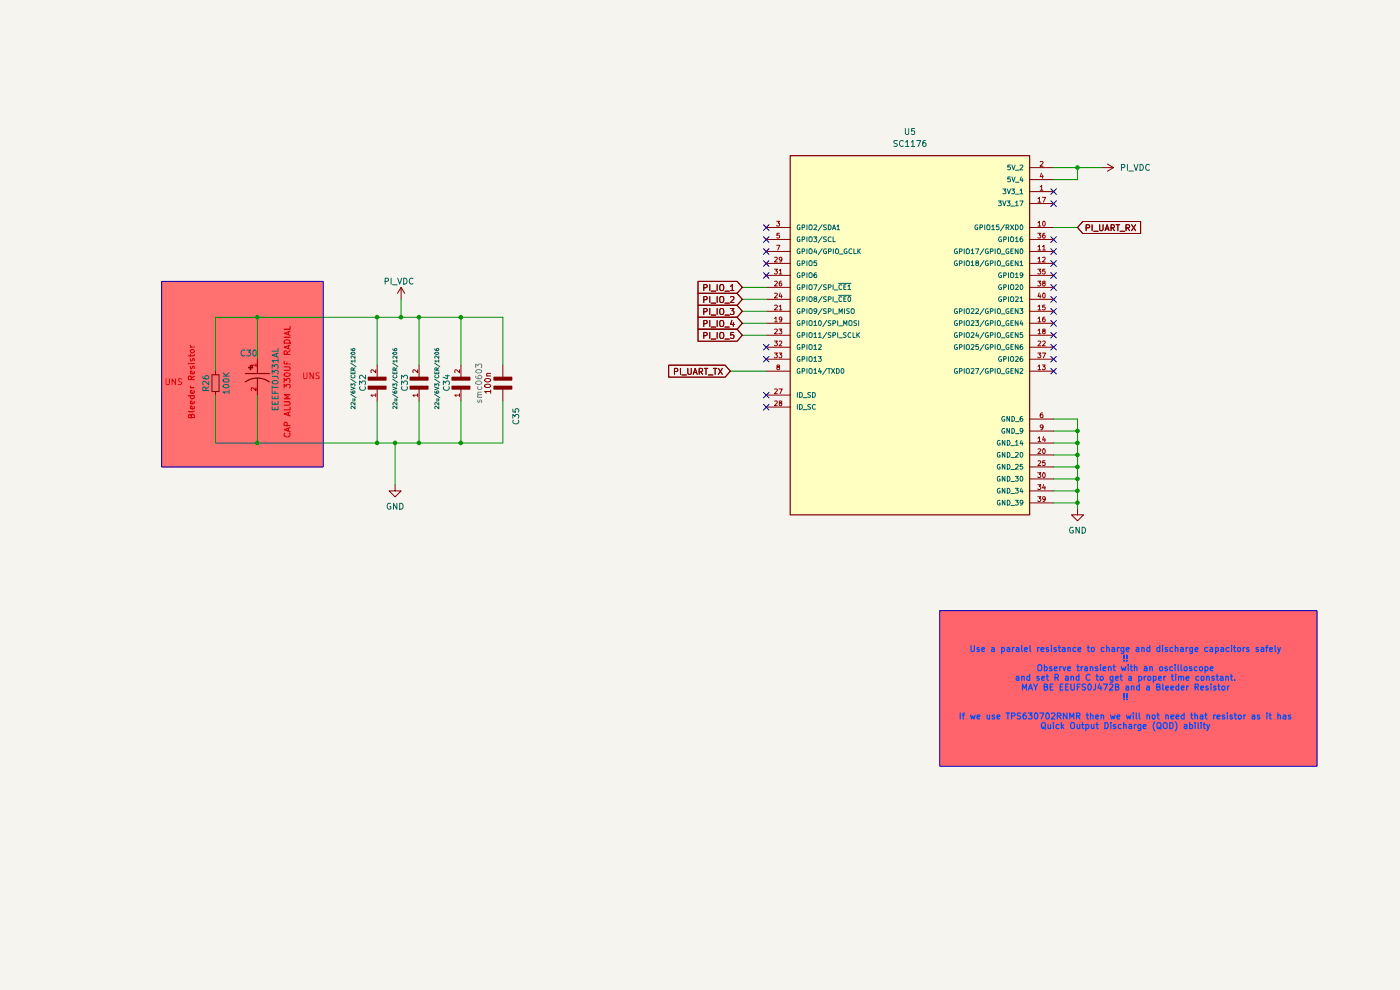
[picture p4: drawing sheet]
(kicad_sch
 (version 20250114)
 (generator "eeschema")
 (generator_version "9.0")
 (paper "A4")
 (title_block
  (title "bb_pi_cry")
  (date "2025-10-02")
  (rev "V0")
  (company "Buybuddy Co")
  (comment 1 "Carrier Board for Raspberry Pi Zero 2W"))
 (lib_symbols
  (symbol "CAP_100n_0603_1"
   (pin_numbers (hide yes))
   (pin_names (hide yes)) (exclude_from_sim no) (in_bom yes) (on_board yes)
   (property "Reference" "C" (at 0 3.81 0) (effects (font (size 1.27 1.27))))
   (property "Value" "100n" (at 1.27 -3.175 0) (effects (font (size 1.27 1.27))))
   (property "Footprint" "ANTC1608X90N:ANTC1608X90N" (at 0 0 0) (effects (font (size 1.27 1.27)) (hide yes)))
   (property "Datasheet" "" (at 0 0 0) (effects (font (size 1.27 1.27)) (hide yes)))
   (property "Description" "" (at 0 0 0) (effects (font (size 1.27 1.27)) (hide yes)))
   (symbol "CAP_100n_0603_1_0_0"
    (rectangle (start 0 -1.905) (end 0.635 1.905) (stroke (width 0.1) (type default)) (fill (type outline)))
    (rectangle (start 1.905 1.905) (end 2.54 -1.905) (stroke (width 0.1) (type default)) (fill (type outline)))
    (pin passive line (at -2.54 0 0) (length 2.54) (name "~" (effects (font (size 1.016 1.016)))) (number "2" (effects (font (size 1.016 1.016)))))
    (pin passive line (at 5.08 0 180) (length 2.54) (name "~" (effects (font (size 1.016 1.016)))) (number "1" (effects (font (size 1.016 1.016))))))
   (symbol "CAP_100n_0603_1_1_1"
    (text "100n\n" (at 1.27 -3.175 0) (effects (font (size 1.27 1.27))))
    (text "smc0603" (at 1.27 -5.08 0) (effects (font (size 1.27 1.27) (color 125 125 125 1)))))
   (embedded_fonts no))
  (symbol "Device:R_Small"
   (pin_numbers (hide yes))
   (pin_names
    (offset 0.254) (hide yes)) (exclude_from_sim no) (in_bom yes) (on_board yes)
   (property "Reference" "R" (at 0.762 0.508 0) (effects (font (size 1.27 1.27)) (justify left)))
   (property "Value" "R_Small" (at 0.762 -1.016 0) (effects (font (size 1.27 1.27)) (justify left)))
   (property "Footprint" "" (at 0 0 0) (effects (font (size 1.27 1.27)) (hide yes)))
   (property "Datasheet" "~" (at 0 0 0) (effects (font (size 1.27 1.27)) (hide yes)))
   (property "Description" "Resistor, small symbol" (at 0 0 0) (effects (font (size 1.27 1.27)) (hide yes)))
   (symbol "R_Small_0_1"
    (rectangle (start -0.762 1.778) (end 0.762 -1.778) (stroke (width 0.2032) (type default)) (fill (type none))))
   (symbol "R_Small_1_1"
    (pin passive line (at 0 2.54 270) (length 0.762) (name "~" (effects (font (size 1.27 1.27)))) (number "1" (effects (font (size 1.27 1.27)))))
    (pin passive line (at 0 -2.54 90) (length 0.762) (name "~" (effects (font (size 1.27 1.27)))) (number "2" (effects (font (size 1.27 1.27))))))
   (embedded_fonts no))
  (symbol "Epts_Sensor_CMP:10u/6V3/CER/0805"
   (pin_names
    (offset 1.016)) (exclude_from_sim no) (in_bom yes) (on_board yes)
   (property "Reference" "C" (at -0.762 2.54 0) (effects (font (size 1.27 1.27)) (justify left bottom)))
   (property "Value" "10u/6V3/CER/0805" (at -5.08 -3.556 0) (effects (font (size 0.85 0.85)) (justify left bottom)))
   (property "Footprint" "CL21A106KQFNNNE:CAPC2012X140N" (at 0 0 0) (effects (font (size 1.27 1.27)) (justify bottom) (hide yes)))
   (property "Datasheet" "" (at 0 0 0) (effects (font (size 1.27 1.27)) (hide yes)))
   (property "Description" "" (at 0 0 0) (effects (font (size 1.27 1.27)) (justify bottom) (hide yes)))
   (property "MF" "" (at 0 0 0) (effects (font (size 1.27 1.27)) (justify bottom) (hide yes)))
   (property "Package" "" (at 0 0 0) (effects (font (size 1.27 1.27)) (justify bottom) (hide yes)))
   (property "Price" "" (at 0 0 0) (effects (font (size 1.27 1.27)) (justify bottom) (hide yes)))
   (property "SnapEDA_Link" "" (at 0 0 0) (effects (font (size 1.27 1.27)) (justify bottom) (hide yes)))
   (property "MP" "" (at 0 0 0) (effects (font (size 1.27 1.27)) (justify bottom) (hide yes)))
   (property "Purchase-URL" "" (at 0 0 0) (effects (font (size 1.27 1.27)) (justify bottom) (hide yes)))
   (property "Availability" "" (at 0 0 0) (effects (font (size 1.27 1.27)) (justify bottom) (hide yes)))
   (property "Check_prices" "" (at 0 0 0) (effects (font (size 1.27 1.27)) (justify bottom) (hide yes)))
   (symbol "10u/6V3/CER/0805_0_0"
    (rectangle (start 0 -1.905) (end 0.635 1.905) (stroke (width 0.1) (type default)) (fill (type outline)))
    (rectangle (start 1.905 -1.905) (end 2.54 1.905) (stroke (width 0.1) (type default)) (fill (type outline)))
    (pin passive line (at -2.54 0 0) (length 2.54) (name "~" (effects (font (size 1.016 1.016)))) (number "2" (effects (font (size 1.016 1.016)))))
    (pin passive line (at 5.08 0 180) (length 2.54) (name "~" (effects (font (size 1.016 1.016)))) (number "1" (effects (font (size 1.016 1.016))))))
   (embedded_fonts no))
  (symbol "RadialCap:EEEFTA471XAP"
   (pin_names
    (offset 1.016)) (exclude_from_sim no) (in_bom yes) (on_board yes)
   (property "Reference" "C" (at -2.54 3.81 0) (effects (font (size 1.27 1.27)) (justify left bottom)))
   (property "Value" "EEEFTA471XAP" (at -2.54 -5.08 0) (effects (font (size 1.27 1.27)) (justify left bottom)))
   (property "Footprint" "EEEFTA471XAP:CAP_EEEFTA471XAP" (at 0 0 0) (effects (font (size 1.27 1.27)) (justify bottom) (hide yes)))
   (property "Datasheet" "" (at 0 0 0) (effects (font (size 1.27 1.27)) (hide yes)))
   (property "Description" "" (at 0 0 0) (effects (font (size 1.27 1.27)) (hide yes)))
   (property "MF" "Panasonic" (at 0 0 0) (effects (font (size 1.27 1.27)) (justify bottom) (hide yes)))
   (property "MAXIMUM_PACKAGE_HEIGHT" "7.7mm" (at 0 0 0) (effects (font (size 1.27 1.27)) (justify bottom) (hide yes)))
   (property "Package" "RADIAL-2 Panasonic" (at 0 0 0) (effects (font (size 1.27 1.27)) (justify bottom) (hide yes)))
   (property "Price" "None" (at 0 0 0) (effects (font (size 1.27 1.27)) (justify bottom) (hide yes)))
   (property "Check_prices" "https://www.snapeda.com/parts/EEEFTA471XAP/Panasonic/view-part/?ref=eda" (at 0 0 0) (effects (font (size 1.27 1.27)) (justify bottom) (hide yes)))
   (property "STANDARD" "Manufacturer Recommendations" (at 0 0 0) (effects (font (size 1.27 1.27)) (justify bottom) (hide yes)))
   (property "PARTREV" "10-Oct-19" (at 0 0 0) (effects (font (size 1.27 1.27)) (justify bottom) (hide yes)))
   (property "SnapEDA_Link" "https://www.snapeda.com/parts/EEEFTA471XAP/Panasonic/view-part/?ref=snap" (at 0 0 0) (effects (font (size 1.27 1.27)) (justify bottom) (hide yes)))
   (property "MP" "EEEFTA471XAP" (at 0 0 0) (effects (font (size 1.27 1.27)) (justify bottom) (hide yes)))
   (property "Description_1" "470uF 10V dc ALUM Electrolytic Capacitor D8,FT SMD Series 2000h 6.3(Dia.)x7.7mm | Panasonic Electronic Components EEEFTA471XAP" (at 0 0 0) (effects (font (size 1.27 1.27)) (justify bottom) (hide yes)))
   (property "Availability" "In Stock" (at 0 0 0) (effects (font (size 1.27 1.27)) (justify bottom) (hide yes)))
   (property "MANUFACTURER" "Panasonic" (at 0 0 0) (effects (font (size 1.27 1.27)) (justify bottom) (hide yes)))
   (symbol "EEEFTA471XAP_0_0"
    (rectangle (start -1.173 -1.532) (end -0.284 -1.405) (stroke (width 0.1) (type default)) (fill (type outline)))
    (rectangle (start -0.792 -1.913) (end -0.665 -1.024) (stroke (width 0.1) (type default)) (fill (type outline)))
    (polyline (pts (xy 0 0) (xy 0.508 0)) (stroke (width 0.1524) (type default)) (fill (type none)))
    (polyline (pts (xy 0.508 2.54) (xy 0.508 0)) (stroke (width 0.254) (type default)) (fill (type none)))
    (polyline (pts (xy 0.508 0) (xy 0.508 -2.54)) (stroke (width 0.254) (type default)) (fill (type none)))
    (polyline (pts (xy 2.54 0) (xy 1.524 0)) (stroke (width 0.1524) (type default)) (fill (type none)))
    (arc (start 2.286 -2.54) (mid 1.4851 0) (end 2.286 2.54) (stroke (width 0.254) (type default)) (fill (type none)))
    (pin passive line (at -2.54 0 0) (length 2.54) (name "~" (effects (font (size 1.016 1.016)))) (number "1" (effects (font (size 1.016 1.016)))))
    (pin passive line (at 5.08 0 180) (length 2.54) (name "~" (effects (font (size 1.016 1.016)))) (number "2" (effects (font (size 1.016 1.016))))))
   (embedded_fonts no))
  (symbol "power:+VSW"
   (power)
   (pin_names
    (offset 0)) (exclude_from_sim no) (in_bom yes) (on_board yes)
   (property "Reference" "#PWR" (at 0 -3.81 0) (effects (font (size 1.27 1.27)) (hide yes)))
   (property "Value" "+VSW" (at 0 3.556 0) (effects (font (size 1.27 1.27))))
   (property "Footprint" "" (at 0 0 0) (effects (font (size 1.27 1.27)) (hide yes)))
   (property "Datasheet" "" (at 0 0 0) (effects (font (size 1.27 1.27)) (hide yes)))
   (property "Description" "Power symbol creates a global label with name \"+VSW\"" (at 0 0 0) (effects (font (size 1.27 1.27)) (hide yes)))
   (symbol "+VSW_0_1"
    (polyline (pts (xy -0.762 1.27) (xy 0 2.54)) (stroke (width 0) (type default)) (fill (type none)))
    (polyline (pts (xy 0 2.54) (xy 0.762 1.27)) (stroke (width 0) (type default)) (fill (type none)))
    (polyline (pts (xy 0 0) (xy 0 2.54)) (stroke (width 0) (type default)) (fill (type none))))
   (symbol "+VSW_1_1"
    (pin power_in line (at 0 0 90) (length 0) (hide yes) (name "+VSW" (effects (font (size 1.27 1.27)))) (number "1" (effects (font (size 1.27 1.27))))))
   (embedded_fonts no))
  (symbol "power:GND"
   (power)
   (pin_names
    (offset 0)) (exclude_from_sim no) (in_bom yes) (on_board yes)
   (property "Reference" "#PWR" (at 0 -6.35 0) (effects (font (size 1.27 1.27)) (hide yes)))
   (property "Value" "GND" (at 0 -3.81 0) (effects (font (size 1.27 1.27))))
   (property "Footprint" "" (at 0 0 0) (effects (font (size 1.27 1.27)) (hide yes)))
   (property "Datasheet" "" (at 0 0 0) (effects (font (size 1.27 1.27)) (hide yes)))
   (property "Description" "Power symbol creates a global label with name \"GND\" , ground" (at 0 0 0) (effects (font (size 1.27 1.27)) (hide yes)))
   (symbol "GND_0_1"
    (polyline (pts (xy 0 0) (xy 0 -1.27) (xy 1.27 -1.27) (xy 0 -2.54) (xy -1.27 -1.27) (xy 0 -1.27)) (stroke (width 0) (type default)) (fill (type none))))
   (symbol "GND_1_1"
    (pin power_in line (at 0 0 270) (length 0) (hide yes) (name "GND" (effects (font (size 1.27 1.27)))) (number "1" (effects (font (size 1.27 1.27))))))
   (embedded_fonts no))
  (symbol "raspberry:SC1176"
   (pin_names
    (offset 1.016)) (exclude_from_sim no) (in_bom yes) (on_board yes)
   (property "Reference" "U" (at -25.42 39.3962 0) (effects (font (size 1.27 1.27)) (justify left bottom)))
   (property "Value" "SC1176" (at -25.4191 -40.6687 0) (effects (font (size 1.27 1.27)) (justify left bottom)))
   (property "Footprint" "SC1176:MODULE_SC1176" (at 0 0 0) (effects (font (size 1.27 1.27)) (justify bottom) (hide yes)))
   (property "Datasheet" "" (at 0 0 0) (effects (font (size 1.27 1.27)) (hide yes)))
   (property "Description" "" (at 0 0 0) (effects (font (size 1.27 1.27)) (hide yes)))
   (property "MF" "Raspberry Pi" (at 0 0 0) (effects (font (size 1.27 1.27)) (justify bottom) (hide yes)))
   (property "Description_1" "The Raspberry Pi Zero 2 W SC1176 single board computer features a 1GHz quad-core Broadcom BCM2710A1 Arm Cortex-A53 processor and 512MB of RAM, making it a powerful solution for embedded computing applications. With 40 digital I/O lines and multiple expansion options including Bluetooth 4.2, BLE, HAT GPIO, and LAN, this SBC offers extensive connectivity and flexibility. Its compact size of 2.600 x 1.180 (66.04mm x 29.97mm) makes it ideal for space-constrained projects. Video outputs include Composite and HDMI, and it features a microSD storage interface and a USB 2.0 OTG port." (at 0 0 0) (effects (font (size 1.27 1.27)) (justify bottom) (hide yes)))
   (property "Package" "None" (at 0 0 0) (effects (font (size 1.27 1.27)) (justify bottom) (hide yes)))
   (property "Price" "None" (at 0 0 0) (effects (font (size 1.27 1.27)) (justify bottom) (hide yes)))
   (property "Check_prices" "https://www.snapeda.com/parts/SC1176/Raspberry+Pi/view-part/?ref=eda" (at 0 0 0) (effects (font (size 1.27 1.27)) (justify bottom) (hide yes)))
   (property "STANDARD" "Manufacturer Recommendations" (at 0 0 0) (effects (font (size 1.27 1.27)) (justify bottom) (hide yes)))
   (property "PARTREV" "April 2024" (at 0 0 0) (effects (font (size 1.27 1.27)) (justify bottom) (hide yes)))
   (property "SnapEDA_Link" "https://www.snapeda.com/parts/SC1176/Raspberry+Pi/view-part/?ref=snap" (at 0 0 0) (effects (font (size 1.27 1.27)) (justify bottom) (hide yes)))
   (property "MP" "SC1176" (at 0 0 0) (effects (font (size 1.27 1.27)) (justify bottom) (hide yes)))
   (property "Availability" "In Stock" (at 0 0 0) (effects (font (size 1.27 1.27)) (justify bottom) (hide yes)))
   (property "MANUFACTURER" "Raspberry Pi" (at 0 0 0) (effects (font (size 1.27 1.27)) (justify bottom) (hide yes)))
   (symbol "SC1176_0_0"
    (rectangle (start -25.4 -38.1) (end 25.4 38.1) (stroke (width 0.254) (type default)) (fill (type background)))
    (pin bidirectional line (at -30.48 22.86 0) (length 5.08) (name "GPIO2/SDA1" (effects (font (size 1.016 1.016)))) (number "3" (effects (font (size 1.016 1.016)))))
    (pin bidirectional line (at -30.48 20.32 0) (length 5.08) (name "GPIO3/SCL" (effects (font (size 1.016 1.016)))) (number "5" (effects (font (size 1.016 1.016)))))
    (pin bidirectional line (at -30.48 17.78 0) (length 5.08) (name "GPIO4/GPIO_GCLK" (effects (font (size 1.016 1.016)))) (number "7" (effects (font (size 1.016 1.016)))))
    (pin bidirectional line (at -30.48 15.24 0) (length 5.08) (name "GPIO5" (effects (font (size 1.016 1.016)))) (number "29" (effects (font (size 1.016 1.016)))))
    (pin bidirectional line (at -30.48 12.7 0) (length 5.08) (name "GPIO6" (effects (font (size 1.016 1.016)))) (number "31" (effects (font (size 1.016 1.016)))))
    (pin bidirectional line (at -30.48 10.16 0) (length 5.08) (name "GPIO7/SPI_~{CE1}" (effects (font (size 1.016 1.016)))) (number "26" (effects (font (size 1.016 1.016)))))
    (pin bidirectional line (at -30.48 7.62 0) (length 5.08) (name "GPIO8/SPI_~{CE0}" (effects (font (size 1.016 1.016)))) (number "24" (effects (font (size 1.016 1.016)))))
    (pin bidirectional line (at -30.48 5.08 0) (length 5.08) (name "GPIO9/SPI_MISO" (effects (font (size 1.016 1.016)))) (number "21" (effects (font (size 1.016 1.016)))))
    (pin bidirectional line (at -30.48 2.54 0) (length 5.08) (name "GPIO10/SPI_MOSI" (effects (font (size 1.016 1.016)))) (number "19" (effects (font (size 1.016 1.016)))))
    (pin bidirectional line (at -30.48 0 0) (length 5.08) (name "GPIO11/SPI_SCLK" (effects (font (size 1.016 1.016)))) (number "23" (effects (font (size 1.016 1.016)))))
    (pin bidirectional line (at -30.48 -2.54 0) (length 5.08) (name "GPIO12" (effects (font (size 1.016 1.016)))) (number "32" (effects (font (size 1.016 1.016)))))
    (pin bidirectional line (at -30.48 -5.08 0) (length 5.08) (name "GPIO13" (effects (font (size 1.016 1.016)))) (number "33" (effects (font (size 1.016 1.016)))))
    (pin bidirectional line (at -30.48 -7.62 0) (length 5.08) (name "GPIO14/TXD0" (effects (font (size 1.016 1.016)))) (number "8" (effects (font (size 1.016 1.016)))))
    (pin bidirectional line (at -30.48 -12.7 0) (length 5.08) (name "ID_SD" (effects (font (size 1.016 1.016)))) (number "27" (effects (font (size 1.016 1.016)))))
    (pin bidirectional line (at -30.48 -15.24 0) (length 5.08) (name "ID_SC" (effects (font (size 1.016 1.016)))) (number "28" (effects (font (size 1.016 1.016)))))
    (pin power_in line (at 30.48 35.56 180) (length 5.08) (name "5V_2" (effects (font (size 1.016 1.016)))) (number "2" (effects (font (size 1.016 1.016)))))
    (pin power_in line (at 30.48 33.02 180) (length 5.08) (name "5V_4" (effects (font (size 1.016 1.016)))) (number "4" (effects (font (size 1.016 1.016)))))
    (pin power_in line (at 30.48 30.48 180) (length 5.08) (name "3V3_1" (effects (font (size 1.016 1.016)))) (number "1" (effects (font (size 1.016 1.016)))))
    (pin power_in line (at 30.48 27.94 180) (length 5.08) (name "3V3_17" (effects (font (size 1.016 1.016)))) (number "17" (effects (font (size 1.016 1.016)))))
    (pin bidirectional line (at 30.48 22.86 180) (length 5.08) (name "GPIO15/RXD0" (effects (font (size 1.016 1.016)))) (number "10" (effects (font (size 1.016 1.016)))))
    (pin bidirectional line (at 30.48 20.32 180) (length 5.08) (name "GPIO16" (effects (font (size 1.016 1.016)))) (number "36" (effects (font (size 1.016 1.016)))))
    (pin bidirectional line (at 30.48 17.78 180) (length 5.08) (name "GPIO17/GPIO_GEN0" (effects (font (size 1.016 1.016)))) (number "11" (effects (font (size 1.016 1.016)))))
    (pin bidirectional line (at 30.48 15.24 180) (length 5.08) (name "GPIO18/GPIO_GEN1" (effects (font (size 1.016 1.016)))) (number "12" (effects (font (size 1.016 1.016)))))
    (pin bidirectional line (at 30.48 12.7 180) (length 5.08) (name "GPIO19" (effects (font (size 1.016 1.016)))) (number "35" (effects (font (size 1.016 1.016)))))
    (pin bidirectional line (at 30.48 10.16 180) (length 5.08) (name "GPIO20" (effects (font (size 1.016 1.016)))) (number "38" (effects (font (size 1.016 1.016)))))
    (pin bidirectional line (at 30.48 7.62 180) (length 5.08) (name "GPIO21" (effects (font (size 1.016 1.016)))) (number "40" (effects (font (size 1.016 1.016)))))
    (pin bidirectional line (at 30.48 5.08 180) (length 5.08) (name "GPIO22/GPIO_GEN3" (effects (font (size 1.016 1.016)))) (number "15" (effects (font (size 1.016 1.016)))))
    (pin bidirectional line (at 30.48 2.54 180) (length 5.08) (name "GPIO23/GPIO_GEN4" (effects (font (size 1.016 1.016)))) (number "16" (effects (font (size 1.016 1.016)))))
    (pin bidirectional line (at 30.48 0 180) (length 5.08) (name "GPIO24/GPIO_GEN5" (effects (font (size 1.016 1.016)))) (number "18" (effects (font (size 1.016 1.016)))))
    (pin bidirectional line (at 30.48 -2.54 180) (length 5.08) (name "GPIO25/GPIO_GEN6" (effects (font (size 1.016 1.016)))) (number "22" (effects (font (size 1.016 1.016)))))
    (pin bidirectional line (at 30.48 -5.08 180) (length 5.08) (name "GPIO26" (effects (font (size 1.016 1.016)))) (number "37" (effects (font (size 1.016 1.016)))))
    (pin bidirectional line (at 30.48 -7.62 180) (length 5.08) (name "GPIO27/GPIO_GEN2" (effects (font (size 1.016 1.016)))) (number "13" (effects (font (size 1.016 1.016)))))
    (pin power_in line (at 30.48 -17.78 180) (length 5.08) (name "GND_6" (effects (font (size 1.016 1.016)))) (number "6" (effects (font (size 1.016 1.016)))))
    (pin power_in line (at 30.48 -20.32 180) (length 5.08) (name "GND_9" (effects (font (size 1.016 1.016)))) (number "9" (effects (font (size 1.016 1.016)))))
    (pin power_in line (at 30.48 -22.86 180) (length 5.08) (name "GND_14" (effects (font (size 1.016 1.016)))) (number "14" (effects (font (size 1.016 1.016)))))
    (pin power_in line (at 30.48 -25.4 180) (length 5.08) (name "GND_20" (effects (font (size 1.016 1.016)))) (number "20" (effects (font (size 1.016 1.016)))))
    (pin power_in line (at 30.48 -27.94 180) (length 5.08) (name "GND_25" (effects (font (size 1.016 1.016)))) (number "25" (effects (font (size 1.016 1.016)))))
    (pin power_in line (at 30.48 -30.48 180) (length 5.08) (name "GND_30" (effects (font (size 1.016 1.016)))) (number "30" (effects (font (size 1.016 1.016)))))
    (pin power_in line (at 30.48 -33.02 180) (length 5.08) (name "GND_34" (effects (font (size 1.016 1.016)))) (number "34" (effects (font (size 1.016 1.016)))))
    (pin power_in line (at 30.48 -35.56 180) (length 5.08) (name "GND_39" (effects (font (size 1.016 1.016)))) (number "39" (effects (font (size 1.016 1.016))))))
   (embedded_fonts no)))
 (rectangle
  (start 199.39 129.54)
  (end 279.4 162.56)
  (stroke (width 0) (type solid))
  (fill (type color) (color 255 99 107 1)))
 (rectangle
  (start 34.29 59.69)
  (end 68.58 99.06)
  (stroke (width 0) (type solid))
  (fill (type color) (color 255 112 112 1)))
 (text "CAP ALUM 330UF RADIAL"
  (exclude_from_sim no)
  (at 60.96 81.28 90)
  (effects (font (size 1.27 1.27) (thickness 0.254)
    (bold yes) (color 255 1 17 1))))
 (text "Use a paralel resistance to charge and discharge capacitors safely\n!!\nObserve transient with an oscilloscope\nand set R and C to get a proper time constant.\nMAY BE EEUFS0J472B and a Bleeder Resistor\n!!\n\nIf we use TPS630702RNMR then we will not need that resistor as it has\nQuick Output Discharge (QOD) ability"
  (exclude_from_sim no)
  (at 238.76 146.05 0)
  (effects (font (size 1.27 1.27) (thickness 0.254)
    (bold yes) (color 0 79 255 1))))
 (text "UNS"
  (exclude_from_sim no)
  (at 36.83 81.28 0)
  (effects (font (size 1.27 1.27) (color 255 12 18 1))))
 (text "Bleeder Resistor"
  (exclude_from_sim no)
  (at 40.64 81.28 90)
  (effects (font (size 1.27 1.27) (thickness 0.254)
    (bold yes) (color 255 1 17 1))))
 (text "UNS"
  (exclude_from_sim no)
  (at 66.04 80.01 0)
  (effects (font (size 1.27 1.27) (color 255 12 18 1))))
 (junction
  (at 97.79 67.31)
  (diameter 0)
  (color 0 0 0 0))
 (junction
  (at 228.6 101.6)
  (diameter 0)
  (color 0 0 0 0))
 (junction
  (at 80.01 67.31)
  (diameter 0)
  (color 0 0 0 0))
 (junction
  (at 228.6 35.56)
  (diameter 0)
  (color 0 0 0 0))
 (junction
  (at 97.79 93.98)
  (diameter 0)
  (color 0 0 0 0))
 (junction
  (at 228.6 104.14)
  (diameter 0)
  (color 0 0 0 0))
 (junction
  (at 88.9 67.31)
  (diameter 0)
  (color 0 0 0 0))
 (junction
  (at 54.61 67.31)
  (diameter 0)
  (color 0 0 0 0))
 (junction
  (at 228.6 93.98)
  (diameter 0)
  (color 0 0 0 0))
 (junction
  (at 228.6 106.68)
  (diameter 0)
  (color 0 0 0 0))
 (junction
  (at 88.9 93.98)
  (diameter 0)
  (color 0 0 0 0))
 (junction
  (at 83.82 93.98)
  (diameter 0)
  (color 0 0 0 0))
 (junction
  (at 228.6 91.44)
  (diameter 0)
  (color 0 0 0 0))
 (junction
  (at 54.61 93.98)
  (diameter 0)
  (color 0 0 0 0))
 (junction
  (at 85.09 67.31)
  (diameter 0)
  (color 0 0 0 0))
 (junction
  (at 228.6 99.06)
  (diameter 0)
  (color 0 0 0 0))
 (junction
  (at 228.6 96.52)
  (diameter 0)
  (color 0 0 0 0))
 (junction
  (at 80.01 93.98)
  (diameter 0)
  (color 0 0 0 0))
 (no_connect
  (at 223.52 60.96))
 (no_connect
  (at 223.52 40.64))
 (no_connect
  (at 162.56 50.8))
 (no_connect
  (at 162.56 86.36))
 (no_connect
  (at 223.52 71.12))
 (no_connect
  (at 223.52 73.66))
 (no_connect
  (at 162.56 53.34))
 (no_connect
  (at 162.56 83.82))
 (no_connect
  (at 223.52 58.42))
 (no_connect
  (at 223.52 66.04))
 (no_connect
  (at 162.56 48.26))
 (no_connect
  (at 223.52 50.8))
 (no_connect
  (at 162.56 76.2))
 (no_connect
  (at 223.52 55.88))
 (no_connect
  (at 162.56 58.42))
 (no_connect
  (at 223.52 78.74))
 (no_connect
  (at 223.52 53.34))
 (no_connect
  (at 223.52 43.18))
 (no_connect
  (at 223.52 63.5))
 (no_connect
  (at 162.56 55.88))
 (no_connect
  (at 223.52 76.2))
 (no_connect
  (at 162.56 73.66))
 (no_connect
  (at 223.52 68.58))
 (wire
  (pts (xy 85.09 63.5) (xy 85.09 67.31))
  (stroke (width 0) (type default)))
 (wire
  (pts (xy 223.52 88.9) (xy 228.6 88.9))
  (stroke (width 0) (type default)))
 (wire
  (pts (xy 83.82 93.98) (xy 80.01 93.98))
  (stroke (width 0) (type default)))
 (wire
  (pts (xy 45.72 67.31) (xy 54.61 67.31))
  (stroke (width 0) (type default)))
 (wire
  (pts (xy 228.6 104.14) (xy 228.6 106.68))
  (stroke (width 0) (type default)))
 (wire
  (pts (xy 97.79 85.09) (xy 97.79 93.98))
  (stroke (width 0) (type default)))
 (wire
  (pts (xy 154.94 78.74) (xy 162.56 78.74))
  (stroke (width 0) (type default)))
 (wire
  (pts (xy 228.6 96.52) (xy 228.6 99.06))
  (stroke (width 0) (type default)))
 (wire
  (pts (xy 157.48 60.96) (xy 162.56 60.96))
  (stroke (width 0) (type default)))
 (wire
  (pts (xy 97.79 93.98) (xy 106.68 93.98))
  (stroke (width 0) (type default)))
 (wire
  (pts (xy 45.72 93.98) (xy 54.61 93.98))
  (stroke (width 0) (type default)))
 (wire
  (pts (xy 157.48 66.04) (xy 162.56 66.04))
  (stroke (width 0) (type default)))
 (wire
  (pts (xy 80.01 85.09) (xy 80.01 93.98))
  (stroke (width 0) (type default)))
 (wire
  (pts (xy 228.6 88.9) (xy 228.6 91.44))
  (stroke (width 0) (type default)))
 (wire
  (pts (xy 157.48 71.12) (xy 162.56 71.12))
  (stroke (width 0) (type default)))
 (wire
  (pts (xy 228.6 99.06) (xy 228.6 101.6))
  (stroke (width 0) (type default)))
 (wire
  (pts (xy 223.52 93.98) (xy 228.6 93.98))
  (stroke (width 0) (type default)))
 (wire
  (pts (xy 223.52 104.14) (xy 228.6 104.14))
  (stroke (width 0) (type default)))
 (wire
  (pts (xy 106.68 93.98) (xy 106.68 85.09))
  (stroke (width 0) (type default)))
 (wire
  (pts (xy 45.72 83.82) (xy 45.72 93.98))
  (stroke (width 0) (type default)))
 (wire
  (pts (xy 228.6 93.98) (xy 228.6 96.52))
  (stroke (width 0) (type default)))
 (wire
  (pts (xy 106.68 67.31) (xy 106.68 77.47))
  (stroke (width 0) (type default)))
 (wire
  (pts (xy 228.6 35.56) (xy 233.68 35.56))
  (stroke (width 0) (type default)))
 (wire
  (pts (xy 85.09 67.31) (xy 88.9 67.31))
  (stroke (width 0) (type default)))
 (wire
  (pts (xy 88.9 93.98) (xy 97.79 93.98))
  (stroke (width 0) (type default)))
 (wire
  (pts (xy 223.52 96.52) (xy 228.6 96.52))
  (stroke (width 0) (type default)))
 (wire
  (pts (xy 83.82 93.98) (xy 83.82 102.87))
  (stroke (width 0) (type default)))
 (wire
  (pts (xy 80.01 67.31) (xy 80.01 77.47))
  (stroke (width 0) (type default)))
 (wire
  (pts (xy 223.52 101.6) (xy 228.6 101.6))
  (stroke (width 0) (type default)))
 (wire
  (pts (xy 223.52 106.68) (xy 228.6 106.68))
  (stroke (width 0) (type default)))
 (wire
  (pts (xy 88.9 67.31) (xy 97.79 67.31))
  (stroke (width 0) (type default)))
 (wire
  (pts (xy 223.52 91.44) (xy 228.6 91.44))
  (stroke (width 0) (type default)))
 (wire
  (pts (xy 97.79 67.31) (xy 106.68 67.31))
  (stroke (width 0) (type default)))
 (wire
  (pts (xy 97.79 67.31) (xy 97.79 77.47))
  (stroke (width 0) (type default)))
 (wire
  (pts (xy 228.6 91.44) (xy 228.6 93.98))
  (stroke (width 0) (type default)))
 (wire
  (pts (xy 88.9 85.09) (xy 88.9 93.98))
  (stroke (width 0) (type default)))
 (wire
  (pts (xy 157.48 63.5) (xy 162.56 63.5))
  (stroke (width 0) (type default)))
 (wire
  (pts (xy 223.52 35.56) (xy 228.6 35.56))
  (stroke (width 0) (type default)))
 (wire
  (pts (xy 54.61 93.98) (xy 80.01 93.98))
  (stroke (width 0) (type default)))
 (wire
  (pts (xy 228.6 106.68) (xy 228.6 107.95))
  (stroke (width 0) (type default)))
 (wire
  (pts (xy 85.09 67.31) (xy 80.01 67.31))
  (stroke (width 0) (type default)))
 (wire
  (pts (xy 45.72 67.31) (xy 45.72 78.74))
  (stroke (width 0) (type default)))
 (wire
  (pts (xy 223.52 48.26) (xy 228.6 48.26))
  (stroke (width 0) (type default)))
 (wire
  (pts (xy 223.52 38.1) (xy 228.6 38.1))
  (stroke (width 0) (type default)))
 (wire
  (pts (xy 54.61 67.31) (xy 80.01 67.31))
  (stroke (width 0) (type default)))
 (wire
  (pts (xy 223.52 99.06) (xy 228.6 99.06))
  (stroke (width 0) (type default)))
 (wire
  (pts (xy 228.6 38.1) (xy 228.6 35.56))
  (stroke (width 0) (type default)))
 (wire
  (pts (xy 88.9 77.47) (xy 88.9 67.31))
  (stroke (width 0) (type default)))
 (wire
  (pts (xy 54.61 83.82) (xy 54.61 93.98))
  (stroke (width 0) (type default)))
 (wire
  (pts (xy 157.48 68.58) (xy 162.56 68.58))
  (stroke (width 0) (type default)))
 (wire
  (pts (xy 83.82 93.98) (xy 88.9 93.98))
  (stroke (width 0) (type default)))
 (wire
  (pts (xy 54.61 67.31) (xy 54.61 76.2))
  (stroke (width 0) (type default)))
 (wire
  (pts (xy 228.6 101.6) (xy 228.6 104.14))
  (stroke (width 0) (type default)))
 (global_label "PI_UART_RX"
  (shape input)
  (at 228.6 48.26 0)
  (fields_autoplaced yes)
  (effects (font (size 1.27 1.27)) (justify left))
  (property "Intersheetrefs" "${INTERSHEET_REFS}" (at 242.5314 48.26 0) (effects (font (size 1.27 1.27)) (justify left) (hide yes))))
 (global_label "PI_IO_1"
  (shape input)
  (at 157.48 60.96 180)
  (fields_autoplaced yes)
  (effects (font (size 1.27 1.27)) (justify right))
  (property "Intersheetrefs" "${INTERSHEET_REFS}" (at 147.54 60.96 0) (effects (font (size 1.27 1.27)) (justify right) (hide yes))))
 (global_label "PI_IO_5"
  (shape input)
  (at 157.48 71.12 180)
  (fields_autoplaced yes)
  (effects (font (size 1.27 1.27)) (justify right))
  (property "Intersheetrefs" "${INTERSHEET_REFS}" (at 147.54 71.12 0) (effects (font (size 1.27 1.27)) (justify right) (hide yes))))
 (global_label "PI_IO_3"
  (shape input)
  (at 157.48 66.04 180)
  (fields_autoplaced yes)
  (effects (font (size 1.27 1.27)) (justify right))
  (property "Intersheetrefs" "${INTERSHEET_REFS}" (at 147.54 66.04 0) (effects (font (size 1.27 1.27)) (justify right) (hide yes))))
 (global_label "PI_UART_TX"
  (shape input)
  (at 154.94 78.74 180)
  (fields_autoplaced yes)
  (effects (font (size 1.27 1.27)) (justify right))
  (property "Intersheetrefs" "${INTERSHEET_REFS}" (at 141.311 78.74 0) (effects (font (size 1.27 1.27)) (justify right) (hide yes))))
 (global_label "PI_IO_2"
  (shape input)
  (at 157.48 63.5 180)
  (fields_autoplaced yes)
  (effects (font (size 1.27 1.27)) (justify right))
  (property "Intersheetrefs" "${INTERSHEET_REFS}" (at 147.54 63.5 0) (effects (font (size 1.27 1.27)) (justify right) (hide yes))))
 (global_label "PI_IO_4"
  (shape input)
  (at 157.48 68.58 180)
  (fields_autoplaced yes)
  (effects (font (size 1.27 1.27)) (justify right))
  (property "Intersheetrefs" "${INTERSHEET_REFS}" (at 147.54 68.58 0) (effects (font (size 1.27 1.27)) (justify right) (hide yes))))
 (symbol
  (lib_id "raspberry:SC1176")
  (at 193.04 71.12 0)
  (unit 1)
  (exclude_from_sim no)
  (in_bom yes)
  (on_board yes)
  (dnp no)
  (fields_autoplaced yes)
  (property "Reference" "U5" (at 193.04 27.94 0) (effects (font (size 1.27 1.27))))
  (property "Value" "SC1176" (at 193.04 30.48 0) (effects (font (size 1.27 1.27))))
  (property "Footprint" "Module:Raspberry_Pi_Zero_Socketed_THT_FaceDown_MountingHoles" (at 193.04 71.12 0) (effects (font (size 1.27 1.27)) (justify bottom) (hide yes)))
  (property "Datasheet" "" (at 193.04 71.12 0) (effects (font (size 1.27 1.27)) (hide yes)))
  (property "Description" "" (at 193.04 71.12 0) (effects (font (size 1.27 1.27)) (hide yes)))
  (property "MF" "Raspberry Pi" (at 193.04 71.12 0) (effects (font (size 1.27 1.27)) (justify bottom) (hide yes)))
  (property "Description_1" "The Raspberry Pi Zero 2 W SC1176 single board computer features a 1GHz quad-core Broadcom BCM2710A1 Arm Cortex-A53 processor and 512MB of RAM, making it a powerful solution for embedded computing applications. With 40 digital I/O lines and multiple expansion options including Bluetooth 4.2, BLE, HAT GPIO, and LAN, this SBC offers extensive connectivity and flexibility. Its compact size of 2.600 x 1.180 (66.04mm x 29.97mm) makes it ideal for space-constrained projects. Video outputs include Composite and HDMI, and it features a microSD storage interface and a USB 2.0 OTG port." (at 193.04 71.12 0) (effects (font (size 1.27 1.27)) (justify bottom) (hide yes)))
  (property "Package" "None" (at 193.04 71.12 0) (effects (font (size 1.27 1.27)) (justify bottom) (hide yes)))
  (property "Price" "None" (at 193.04 71.12 0) (effects (font (size 1.27 1.27)) (justify bottom) (hide yes)))
  (property "Check_prices" "https://www.snapeda.com/parts/SC1176/Raspberry+Pi/view-part/?ref=eda" (at 193.04 71.12 0) (effects (font (size 1.27 1.27)) (justify bottom) (hide yes)))
  (property "STANDARD" "Manufacturer Recommendations" (at 193.04 71.12 0) (effects (font (size 1.27 1.27)) (justify bottom) (hide yes)))
  (property "PARTREV" "April 2024" (at 193.04 71.12 0) (effects (font (size 1.27 1.27)) (justify bottom) (hide yes)))
  (property "SnapEDA_Link" "https://www.snapeda.com/parts/SC1176/Raspberry+Pi/view-part/?ref=snap" (at 193.04 71.12 0) (effects (font (size 1.27 1.27)) (justify bottom) (hide yes)))
  (property "MP" "SC1176" (at 193.04 71.12 0) (effects (font (size 1.27 1.27)) (justify bottom) (hide yes)))
  (property "Availability" "In Stock" (at 193.04 71.12 0) (effects (font (size 1.27 1.27)) (justify bottom) (hide yes)))
  (property "MANUFACTURER" "Raspberry Pi" (at 193.04 71.12 0) (effects (font (size 1.27 1.27)) (justify bottom) (hide yes)))
  (pin "17")
  (pin "10")
  (pin "36")
  (pin "12")
  (pin "1")
  (pin "15")
  (pin "11")
  (pin "22")
  (pin "40")
  (pin "2")
  (pin "35")
  (pin "38")
  (pin "14")
  (pin "28")
  (pin "4")
  (pin "16")
  (pin "18")
  (pin "13")
  (pin "37")
  (pin "6")
  (pin "9")
  (pin "20")
  (pin "25")
  (pin "30")
  (pin "34")
  (pin "39")
  (pin "29")
  (pin "8")
  (pin "27")
  (pin "3")
  (pin "19")
  (pin "5")
  (pin "31")
  (pin "26")
  (pin "23")
  (pin "24")
  (pin "7")
  (pin "21")
  (pin "32")
  (pin "33"))
 (symbol
  (lib_id "Epts_Sensor_CMP:10u/6V3/CER/0805")
  (at 88.9 80.01 270)
  (unit 1)
  (exclude_from_sim no)
  (in_bom yes)
  (on_board yes)
  (dnp no)
  (property "Reference" "C33" (at 85.852 79.248 0) (effects (font (size 1.27 1.27)) (justify left)))
  (property "Value" "22u/6V3/CER/1206" (at 83.82 73.66 0) (effects (font (size 0.85 0.85)) (justify left)))
  (property "Footprint" "Capacitor_SMD:C_1206_3216Metric_Pad1.33x1.80mm_HandSolder" (at 88.9 80.01 0) (effects (font (size 1.27 1.27)) (justify bottom) (hide yes)))
  (property "Datasheet" "" (at 88.9 80.01 0) (effects (font (size 1.27 1.27)) (hide yes)))
  (property "Description" "" (at 88.9 80.01 0) (effects (font (size 1.27 1.27)) (justify bottom) (hide yes)))
  (property "MF" "" (at 88.9 80.01 0) (effects (font (size 1.27 1.27)) (justify bottom) (hide yes)))
  (property "Package" "" (at 88.9 80.01 0) (effects (font (size 1.27 1.27)) (justify bottom) (hide yes)))
  (property "Price" "" (at 88.9 80.01 0) (effects (font (size 1.27 1.27)) (justify bottom) (hide yes)))
  (property "SnapEDA_Link" "" (at 88.9 80.01 0) (effects (font (size 1.27 1.27)) (justify bottom) (hide yes)))
  (property "MP" "" (at 88.9 80.01 0) (effects (font (size 1.27 1.27)) (justify bottom) (hide yes)))
  (property "Purchase-URL" "" (at 88.9 80.01 0) (effects (font (size 1.27 1.27)) (justify bottom) (hide yes)))
  (property "Availability" "" (at 88.9 80.01 0) (effects (font (size 1.27 1.27)) (justify bottom) (hide yes)))
  (property "Check_prices" "" (at 88.9 80.01 0) (effects (font (size 1.27 1.27)) (justify bottom) (hide yes)))
  (pin "1")
  (pin "2"))
 (symbol
  (lib_id "RadialCap:EEEFTA471XAP")
  (at 54.61 78.74 270)
  (unit 1)
  (exclude_from_sim no)
  (in_bom yes)
  (on_board yes)
  (dnp no)
  (property "Reference" "C30" (at 50.8 74.93 90) (effects (font (size 1.27 1.27)) (justify left)))
  (property "Value" "EEEFT0J331AL" (at 58.42 73.66 0) (effects (font (size 1.27 1.27)) (justify left)))
  (property "Footprint" "epts_footprints:CAP_EEEFT0J331AL" (at 54.61 78.74 0) (effects (font (size 1.27 1.27)) (justify bottom) (hide yes)))
  (property "Datasheet" "" (at 54.61 78.74 0) (effects (font (size 1.27 1.27)) (hide yes)))
  (property "Description" "" (at 54.61 78.74 0) (effects (font (size 1.27 1.27)) (hide yes)))
  (property "MF" "Panasonic" (at 54.61 78.74 0) (effects (font (size 1.27 1.27)) (justify bottom) (hide yes)))
  (property "MAXIMUM_PACKAGE_HEIGHT" "6.1mm" (at 54.61 78.74 0) (effects (font (size 1.27 1.27)) (justify bottom) (hide yes)))
  (property "Package" "RADIAL-2 Panasonic" (at 54.61 78.74 0) (effects (font (size 1.27 1.27)) (justify bottom) (hide yes)))
  (property "Price" "None" (at 54.61 78.74 0) (effects (font (size 1.27 1.27)) (justify bottom) (hide yes)))
  (property "Check_prices" "https://www.snapeda.com/parts/EEEFTA471XAP/Panasonic/view-part/?ref=eda" (at 54.61 78.74 0) (effects (font (size 1.27 1.27)) (justify bottom) (hide yes)))
  (property "STANDARD" "Manufacturer Recommendations" (at 54.61 78.74 0) (effects (font (size 1.27 1.27)) (justify bottom) (hide yes)))
  (property "PARTREV" "10-Oct-19" (at 54.61 78.74 0) (effects (font (size 1.27 1.27)) (justify bottom) (hide yes)))
  (property "SnapEDA_Link" "https://www.snapeda.com/parts/EEEFTA471XAP/Panasonic/view-part/?ref=snap" (at 54.61 78.74 0) (effects (font (size 1.27 1.27)) (justify bottom) (hide yes)))
  (property "MP" "EEEFTA471XAP" (at 54.61 78.74 0) (effects (font (size 1.27 1.27)) (justify bottom) (hide yes)))
  (property "Description_1" "470uF 10V dc ALUM Electrolytic Capacitor D8,FT SMD Series 2000h 6.3(Dia.)x7.7mm | Panasonic Electronic Components EEEFTA471XAP" (at 54.61 78.74 0) (effects (font (size 1.27 1.27)) (justify bottom) (hide yes)))
  (property "Availability" "In Stock" (at 54.61 78.74 0) (effects (font (size 1.27 1.27)) (justify bottom) (hide yes)))
  (property "MANUFACTURER" "Panasonic" (at 54.61 78.74 0) (effects (font (size 1.27 1.27)) (justify bottom) (hide yes)))
  (pin "1")
  (pin "2"))
 (symbol
  (lib_id "Epts_Sensor_CMP:10u/6V3/CER/0805")
  (at 97.79 80.01 270)
  (unit 1)
  (exclude_from_sim no)
  (in_bom yes)
  (on_board yes)
  (dnp no)
  (property "Reference" "C34" (at 94.742 79.248 0) (effects (font (size 1.27 1.27)) (justify left)))
  (property "Value" "22u/6V3/CER/1206" (at 92.71 73.66 0) (effects (font (size 0.85 0.85)) (justify left)))
  (property "Footprint" "Capacitor_SMD:C_1206_3216Metric_Pad1.33x1.80mm_HandSolder" (at 97.79 80.01 0) (effects (font (size 1.27 1.27)) (justify bottom) (hide yes)))
  (property "Datasheet" "" (at 97.79 80.01 0) (effects (font (size 1.27 1.27)) (hide yes)))
  (property "Description" "" (at 97.79 80.01 0) (effects (font (size 1.27 1.27)) (justify bottom) (hide yes)))
  (property "MF" "" (at 97.79 80.01 0) (effects (font (size 1.27 1.27)) (justify bottom) (hide yes)))
  (property "Package" "" (at 97.79 80.01 0) (effects (font (size 1.27 1.27)) (justify bottom) (hide yes)))
  (property "Price" "" (at 97.79 80.01 0) (effects (font (size 1.27 1.27)) (justify bottom) (hide yes)))
  (property "SnapEDA_Link" "" (at 97.79 80.01 0) (effects (font (size 1.27 1.27)) (justify bottom) (hide yes)))
  (property "MP" "" (at 97.79 80.01 0) (effects (font (size 1.27 1.27)) (justify bottom) (hide yes)))
  (property "Purchase-URL" "" (at 97.79 80.01 0) (effects (font (size 1.27 1.27)) (justify bottom) (hide yes)))
  (property "Availability" "" (at 97.79 80.01 0) (effects (font (size 1.27 1.27)) (justify bottom) (hide yes)))
  (property "Check_prices" "" (at 97.79 80.01 0) (effects (font (size 1.27 1.27)) (justify bottom) (hide yes)))
  (pin "1")
  (pin "2"))
 (symbol
  (lib_id "power:GND")
  (at 228.6 107.95 0)
  (unit 1)
  (exclude_from_sim no)
  (in_bom yes)
  (on_board yes)
  (dnp no)
  (fields_autoplaced yes)
  (property "Reference" "#PWR023" (at 228.6 114.3 0) (effects (font (size 1.27 1.27)) (hide yes)))
  (property "Value" "GND" (at 228.6 112.522 0) (effects (font (size 1.27 1.27))))
  (property "Footprint" "" (at 228.6 107.95 0) (effects (font (size 1.27 1.27)) (hide yes)))
  (property "Datasheet" "" (at 228.6 107.95 0) (effects (font (size 1.27 1.27)) (hide yes)))
  (property "Description" "" (at 228.6 107.95 0) (effects (font (size 1.27 1.27))))
  (pin "1"))
 (symbol
  (lib_id "power:+VSW")
  (at 85.09 63.5 0)
  (unit 1)
  (exclude_from_sim no)
  (in_bom yes)
  (on_board yes)
  (dnp no)
  (property "Reference" "#PWR074" (at 85.09 67.31 0) (effects (font (size 1.27 1.27)) (hide yes)))
  (property "Value" "PI_VDC" (at 81.28 59.69 0) (effects (font (size 1.27 1.27)) (justify left)))
  (property "Footprint" "" (at 85.09 63.5 0) (effects (font (size 1.27 1.27)) (hide yes)))
  (property "Datasheet" "" (at 85.09 63.5 0) (effects (font (size 1.27 1.27)) (hide yes)))
  (property "Description" "" (at 85.09 63.5 0) (effects (font (size 1.27 1.27))))
  (pin "1"))
 (symbol
  (lib_id "power:+VSW")
  (at 233.68 35.56 270)
  (unit 1)
  (exclude_from_sim no)
  (in_bom yes)
  (on_board yes)
  (dnp no)
  (fields_autoplaced yes)
  (property "Reference" "#PWR076" (at 229.87 35.56 0) (effects (font (size 1.27 1.27)) (hide yes)))
  (property "Value" "PI_VDC" (at 237.49 35.5599 90) (effects (font (size 1.27 1.27)) (justify left)))
  (property "Footprint" "" (at 233.68 35.56 0) (effects (font (size 1.27 1.27)) (hide yes)))
  (property "Datasheet" "" (at 233.68 35.56 0) (effects (font (size 1.27 1.27)) (hide yes)))
  (property "Description" "" (at 233.68 35.56 0) (effects (font (size 1.27 1.27))))
  (pin "1"))
 (symbol
  (lib_id "Device:R_Small")
  (at 45.72 81.28 180)
  (unit 1)
  (exclude_from_sim no)
  (in_bom yes)
  (on_board yes)
  (dnp no)
  (property "Reference" "R26" (at 43.688 81.28 90) (effects (font (size 1.27 1.27))))
  (property "Value" "100K" (at 48.006 81.28 90) (effects (font (size 1.27 1.27))))
  (property "Footprint" "Resistor_SMD:R_1206_3216Metric_Pad1.30x1.75mm_HandSolder" (at 45.72 81.28 0) (effects (font (size 1.27 1.27)) (hide yes)))
  (property "Datasheet" "~" (at 45.72 81.28 0) (effects (font (size 1.27 1.27)) (hide yes)))
  (property "Description" "" (at 45.72 81.28 0) (effects (font (size 1.27 1.27))))
  (pin "1")
  (pin "2"))
 (symbol
  (lib_name "CAP_100n_0603_1")
  (lib_id "Epts_Sensor_CMP:CAP_100n_0603")
  (at 106.68 80.01 270)
  (unit 1)
  (exclude_from_sim no)
  (in_bom yes)
  (on_board yes)
  (dnp no)
  (property "Reference" "C35" (at 109.474 86.36 0) (effects (font (size 1.27 1.27)) (justify left)))
  (property "Value" "100n" (at 108.712 76.962 0) (effects (font (size 1.27 1.27)) (hide yes)))
  (property "Footprint" "epts_footprints:CAP_CL10_SAM" (at 106.68 80.01 0) (effects (font (size 1.27 1.27)) (hide yes)))
  (property "Datasheet" "" (at 106.68 80.01 0) (effects (font (size 1.27 1.27)) (hide yes)))
  (property "Description" "" (at 106.68 80.01 0) (effects (font (size 1.27 1.27)) (hide yes)))
  (pin "1")
  (pin "2"))
 (symbol
  (lib_id "Epts_Sensor_CMP:10u/6V3/CER/0805")
  (at 80.01 80.01 270)
  (unit 1)
  (exclude_from_sim no)
  (in_bom yes)
  (on_board yes)
  (dnp no)
  (property "Reference" "C32" (at 76.962 79.248 0) (effects (font (size 1.27 1.27)) (justify left)))
  (property "Value" "22u/6V3/CER/1206" (at 74.93 73.66 0) (effects (font (size 0.85 0.85)) (justify left)))
  (property "Footprint" "Capacitor_SMD:C_1206_3216Metric_Pad1.33x1.80mm_HandSolder" (at 80.01 80.01 0) (effects (font (size 1.27 1.27)) (justify bottom) (hide yes)))
  (property "Datasheet" "" (at 80.01 80.01 0) (effects (font (size 1.27 1.27)) (hide yes)))
  (property "Description" "" (at 80.01 80.01 0) (effects (font (size 1.27 1.27)) (justify bottom) (hide yes)))
  (property "MF" "" (at 80.01 80.01 0) (effects (font (size 1.27 1.27)) (justify bottom) (hide yes)))
  (property "Package" "" (at 80.01 80.01 0) (effects (font (size 1.27 1.27)) (justify bottom) (hide yes)))
  (property "Price" "" (at 80.01 80.01 0) (effects (font (size 1.27 1.27)) (justify bottom) (hide yes)))
  (property "SnapEDA_Link" "" (at 80.01 80.01 0) (effects (font (size 1.27 1.27)) (justify bottom) (hide yes)))
  (property "MP" "" (at 80.01 80.01 0) (effects (font (size 1.27 1.27)) (justify bottom) (hide yes)))
  (property "Purchase-URL" "" (at 80.01 80.01 0) (effects (font (size 1.27 1.27)) (justify bottom) (hide yes)))
  (property "Availability" "" (at 80.01 80.01 0) (effects (font (size 1.27 1.27)) (justify bottom) (hide yes)))
  (property "Check_prices" "" (at 80.01 80.01 0) (effects (font (size 1.27 1.27)) (justify bottom) (hide yes)))
  (pin "1")
  (pin "2"))
 (symbol
  (lib_id "power:GND")
  (at 83.82 102.87 0)
  (unit 1)
  (exclude_from_sim no)
  (in_bom yes)
  (on_board yes)
  (dnp no)
  (fields_autoplaced yes)
  (property "Reference" "#PWR021" (at 83.82 109.22 0) (effects (font (size 1.27 1.27)) (hide yes)))
  (property "Value" "GND" (at 83.82 107.442 0) (effects (font (size 1.27 1.27))))
  (property "Footprint" "" (at 83.82 102.87 0) (effects (font (size 1.27 1.27)) (hide yes)))
  (property "Datasheet" "" (at 83.82 102.87 0) (effects (font (size 1.27 1.27)) (hide yes)))
  (property "Description" "" (at 83.82 102.87 0) (effects (font (size 1.27 1.27))))
  (pin "1")))
